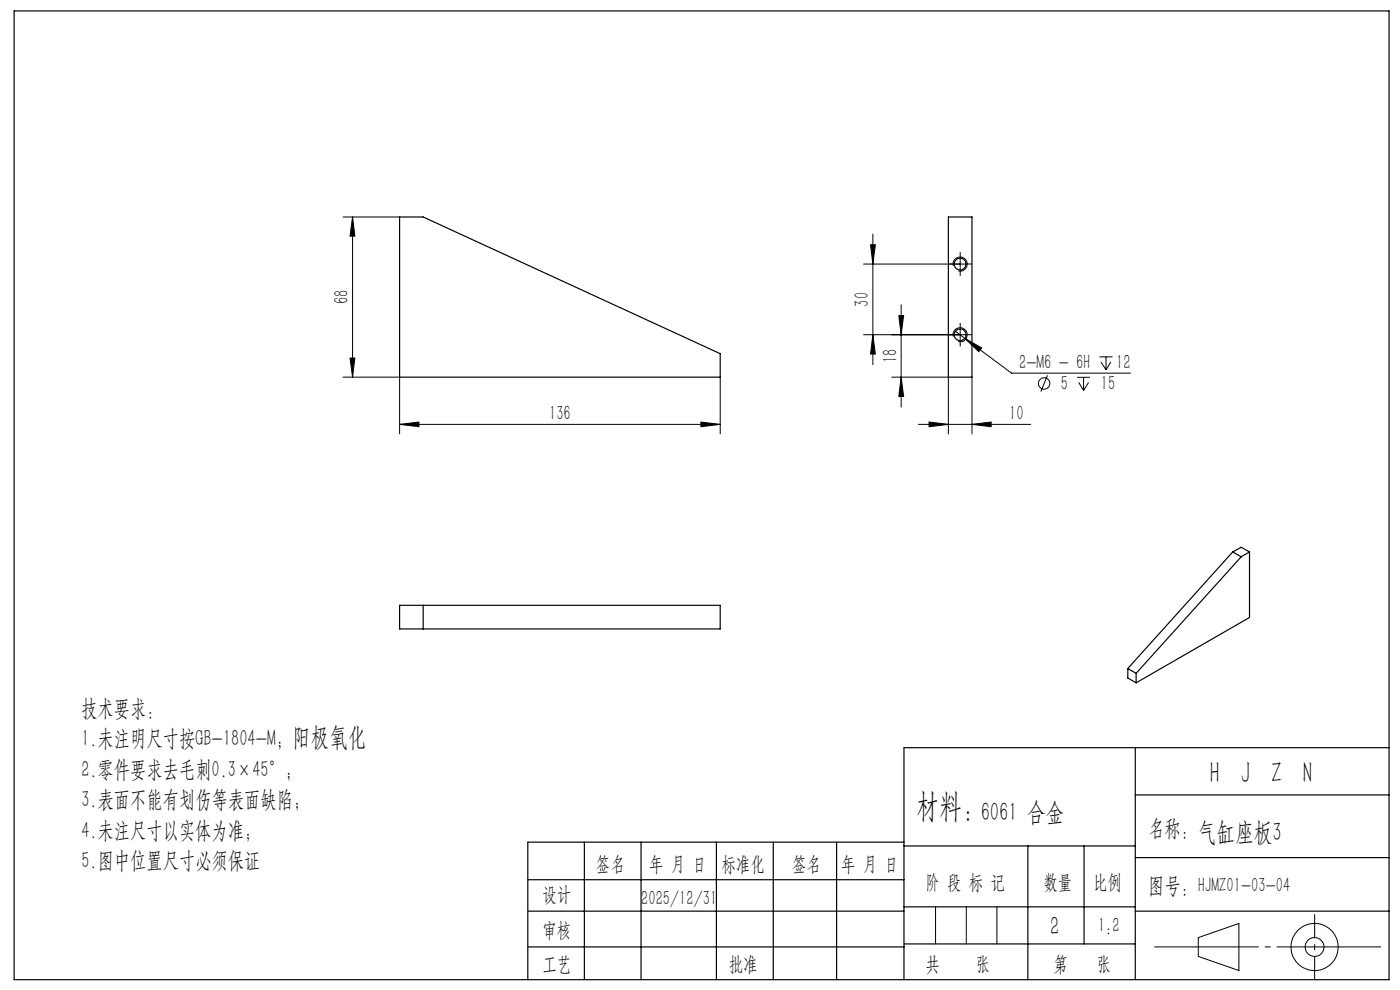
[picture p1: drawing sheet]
<svg xmlns="http://www.w3.org/2000/svg" width="297mm" height="210mm" viewBox="0 0 297 210" stroke-linecap="round" stroke-linejoin="round" font-family="sans-serif">
<g fill="none" stroke="#000" stroke-width=".25">
<path d="M3 2.3h291.7v205.5h-291.7zM84.8 46h5l63 29v5h-68zM201.2 46h5v34h-5zM261.5 117.1l1.8 1M261.5 117.1l-22.2 24.7M261.5 117.1l1.8-1 1.8 1M263.3 118.1l-22.3 24.7M265.1 117.1l-1.8 1M265.1 117.1v13.9l-24.1 13.8M84.8 128.4h68v5h-68zM89.8 128.4v5M239.3 141.8l1.7 1"/>
<path d="M239.3 141.8v2l1.7 1M240.8 158.6v49.2M241 142.8v2M294.7 158.6h-102.9v49.2M124 178.6v29.2M136 178.6v29.2M152 178.6v29.2M164 178.6v29.2M177.5 178.6v29.2M191.8 178.6h-79.8v29.2M191.8 179.4h49M218.1 179.4v28.4"/>
<path d="M230 179.4v20.8M240.8 168.6h53.9M112 193.3h79.8M112 186.6h79.8M191.8 192.4h49M240.8 181.9h53.9M240.8 193.3h53.9M112 200.9h79.8M192 200.2h48.8"/>
<circle cx="203.7" cy="56" r="1.25"/>
<circle cx="203.7" cy="71" r="1.25"/>
</g>
<g fill="none" stroke="#000" stroke-width=".21">
<path d="M72.8 46h12M74.8 46l.5 4.1h-1zM74.8 46v34M183.2 56h21.7M184.7 51.9h1l-.5 4.1zM185.2 49.7v27.7M202.2 56.4a1.5 1.5 0 0 1 1.4-1.9 1.5 1.5 0 0 1 1.6 1.6 1.5 1.5 0 0 1-1.9 1.4M203.7 54.8v2.5M74.3 75.9h1l-.5 4.1zM183.2 71h21.7M185.2 71l.5 4.1h-1zM190.7 66.9h1l-.5 4.1z"/>
<path d="M191.2 64.7v21.7M202.2 71.4a1.49 1.49 0 0 1 1.4-1.9 1.49 1.49 0 0 1 1.6 1.6 1.49 1.49 0 0 1-1.9 1.4M202.7 70.3l2 1.5M203.7 69.8v2.5M204.7 71.8l3.5 2-.6 .8zM204.7 71.8l9.9 7.4h25.2M222.2 79.6l-1.4 3.5M233.2 75.7h2.8M233.6 76.8l1 1.6M234.6 75.7v2.7M235.7 76.8l-1.1 1.6M72.8 80h12v12"/>
<path d="M84.8 90l4.1-.5v1zM84.8 90h68M148.7 89.5l4.1 .5-4.1 .5zM152.8 80v12M189.2 80h12v12M191.2 80l.5 4.1h-1zM194.8 90h23.9M197.1 89.5l4.1 .5-4.1 .5zM206.2 90l4.1-.5v1zM206.2 80v12M228.5 80h2.7M228.8 81.1l1.1 1.7"/>
<path d="M229.9 80v2.8M230.9 81.1l-1 1.7M198.5 192.4v7.8M205 192.4v7.8M211.5 192.4v7.8M254.2 198.9l8.6-3v10l-8.6-3z"/>
<circle cx="221.5" cy="81.3" r="1.21"/>
<circle cx="278.9" cy="200.9" r="2"/>
<circle cx="278.9" cy="200.9" r="5"/>
</g>
<path d="M244.9 200.9h48.1" fill="none" stroke="#000" stroke-width=".21" stroke-dasharray="30.5 1.3 1.3 1.3" stroke-dashoffset="8.3" stroke-linecap="butt"/>
<path d="M278.9 193.9v14" fill="none" stroke="#000" stroke-width=".21" stroke-dasharray="30.5 1.3 1.3 1.3" stroke-dashoffset="25.4" stroke-linecap="butt"/>
<path d="M202.5 56h-1.3M203.7 54.8v-1.3M203.7 57.3v1.2M205 56h1.2M202.5 71h-1.3M203.7 69.8v-1.3M203.7 72.3v1.2M205 71h1.2" fill="none" stroke="#000" stroke-width=".21" stroke-dasharray="30.5 1.3 1.3 1.3" stroke-linecap="butt"/>
<g fill="#000">
<path d="M204.7 71.8l3.5 2-.6 .8z"/>
<path d="M74.8 46l.5 4.1h-1zM74.3 75.9h1l-.5 4.1zM184.7 51.9h1l-.5 4.1zM185.2 71l.5 4.1h-1zM190.7 66.9h1l-.5 4.1zM191.2 80l.5 4.1h-1z"/>
<path d="M148.7 89.5l4.1 .5-4.1 .5zM84.8 90l4.1-.5v1zM206.2 90l4.1-.5v1zM197.1 89.5l4.1 .5-4.1 .5z"/>
</g>
<text font-size="7.1" x="194.3" y="173.4">材料：</text>
<g font-size="6.3">
<text x="256.6" y="166.2">H</text>
<text x="263.3" y="166.2">J</text>
<text x="269.7" y="166.2">Z</text>
<text x="276.4" y="166.2">N</text>
</g>
<g font-size="5.6">
<text x="62" y="158.2">阳极氧化</text>
<text x="208" y="174.1">6061 合金</text>
<text x="254.1" y="178.4">气缸座板3</text>
<text x="222.8" y="198.3">2</text>
</g>
<g font-size="4.9">
<text x="17.3" y="151.8">技术要求：</text>
<text x="17.3" y="158.2">1.未注明尺寸按GB-1804-M；</text>
<text x="17.3" y="164.8">2.零件要求去毛刺0.3×45°；</text>
<text x="17.3" y="171.3">3.表面不能有划伤等表面缺陷；</text>
<text x="17.3" y="177.7">4.未注尺寸以实体为准；</text>
<text x="243.6" y="177.3">名称:</text>
<text x="17.3" y="184.1">5.图中位置尺寸必须保证</text>
<text x="243.6" y="189.4">图号：</text>
</g>
<g font-size="4.4">
<text x="73.9" y="64.5" transform="rotate(-90 73.9 64.5)">68</text>
<text x="184.3" y="65" transform="rotate(-90 184.3 65)">30</text>
<text x="190.3" y="77" transform="rotate(-90 190.3 77)">18</text>
<text x="216.2" y="78.3">2-M6 - 6H</text>
<text x="225.1" y="82.6">5</text>
<text x="233.6" y="82.6">15</text>
<text x="236.8" y="78.3">12</text>
<text x="116.5" y="89.1">136</text>
<text x="214.1" y="89.1">10</text>
<text x="126.4" y="184.7">签名</text>
<text x="137.7" y="184.7">年 月 日</text>
<text x="153.1" y="184.7">标准化</text>
<text x="168" y="184.7">签名</text>
<text x="178.5" y="184.7">年 月 日</text>
<text x="115.1" y="191.2">设计</text>
<text x="136" y="192">2025/12/31</text>
<text x="196.3" y="188.6">阶 段 标 记</text>
<text x="221.3" y="188.6">数量</text>
<text x="231.9" y="188.6">比例</text>
<text x="254.1" y="189.2">HJMZ01-03-04</text>
<text x="232.9" y="197.8">1:2</text>
<text x="115.1" y="198.7">审核</text>
<text x="115.1" y="206">工艺</text>
<text x="154.6" y="206">批准</text>
<text x="196.3" y="206">共</text>
<text x="207" y="206">张</text>
<text x="223.5" y="206">第</text>
<text x="232.7" y="206">张</text>
</g>
</svg>
